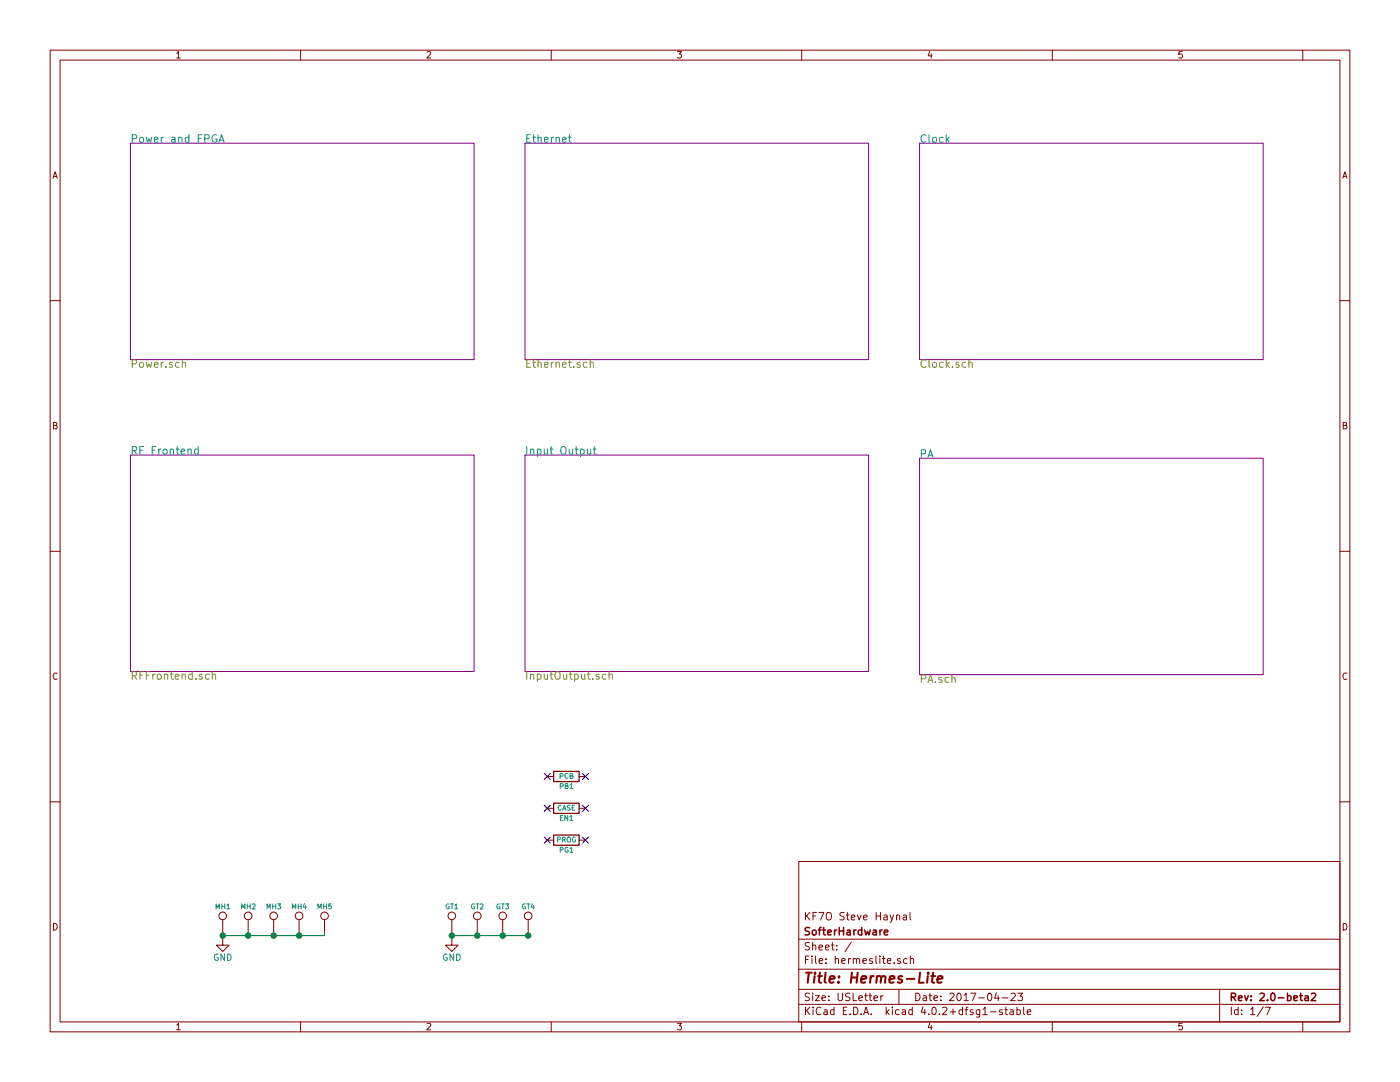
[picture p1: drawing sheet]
<svg xmlns="http://www.w3.org/2000/svg" width="279mm" height="216mm" viewBox="0 0 279 216" stroke-linecap="round" stroke-linejoin="round" font-family="sans-serif">
<g fill="none" stroke="#840000" stroke-width=".2">
<path d="M10 10h259.4v195.9h-259.4zM12 12h255.4v191.9h-255.4zM60 10v2M110 10v2M160 10v2M210 10v2M260 10v2M10 60h2M267.4 60h2M10 110h2M267.4 110h2M10 160h2"/>
<path d="M109.2 154.9h1.3M115.6 154.9h1.2M267.4 160h2M109.2 161.3h1.3M109.2 167.6h1.3M115.6 161.3h1.2M115.6 167.6h1.2M159.4 171.9h108v32h-108zM44.4 187.3v1.3h1.3l-1.3 1.3-1.2-1.3h1.2M44.4 183.5v2.6M49.5 183.5v2.6M54.6 183.5v2.6"/>
<path d="M59.7 183.5v2.6M64.8 183.5v2.6M90.2 187.3v1.3h1.2l-1.2 1.3-1.3-1.3h1.3M90.2 183.5v2.6M95.2 183.5v2.6M100.3 183.5v2.6M105.4 183.5v2.6M159.4 197.4h108M159.4 193.4h108M159.4 187.4h108M169.9 188l-1.3 1.9M174.4 199.2l.7-.2v-.2l-.4-.1-.3 .2 .1 .7h.6"/>
<path d="M175.8 198.7v1M176.2 198.7l-.4 .3M178.9 182.7l.2-.1 .4 .1 .1 .9M179.4 197.4v3M179.7 191.3a.37 .37 0 0 0-.6 .2l.1 .2 .5 .1 .1 .2-.3 .3-.4-.1M180.3 182.7h.5l.1 .9M180.9 182.9l-.5 .1-.2 .2 .2 .4 .5-.1M181 191.3h-.4l-.3 .2 .1 .6 .2 .2 .4-.1M181.6 182.1v1.3l.2 .2M181.7 191.4l.2-.1h.4v1M181.7 190.8v1.5M198.9 198.1l-.4 1.1h.9"/>
<path d="M200 199.1h1.1M201.8 198.3l.6-.1 .2 .4-.9 1.1h.9M203.1 198.2h1l-.5 .6 .4 .1v.6l-.2 .2-.7-.2M243.4 197.4v6.5M60 203.9v2M110 203.9v2M159.4 200.4h108M160 203.9v2M197.7 201.9h1.1M200 201.5a.37 .37 0 0 0-.6 .2l.1 .2 .5 .1 .1 .2-.2 .3-.5-.1M200.5 201.5h.6M200.7 201v1.3l.4 .2"/>
<path d="M201.6 201.5h.6v1M202.2 201.8l-.4 .1-.3 .2 .3 .4 .4-.1M202.9 201.5h.5l.3 .3-.2 .6h-.6M202.9 201v1.5M204.3 201v1.3l.2 .2M205 202l.7-.2v-.3h-.5l-.2 .2 .1 .7h.6M210 203.9v2M252.1 200.9l-1.2 1.9M252.5 201h1l-.6 1.5M260 203.9v2"/>
<circle cx="44.4" cy="182.8" r=".76"/>
<circle cx="49.5" cy="182.8" r=".76"/>
<circle cx="54.6" cy="182.8" r=".76"/>
<circle cx="59.7" cy="182.8" r=".76"/>
<circle cx="64.8" cy="182.8" r=".76"/>
<circle cx="90.2" cy="182.8" r=".76"/>
<circle cx="95.2" cy="182.8" r=".76"/>
<circle cx="100.3" cy="182.8" r=".76"/>
<circle cx="105.4" cy="182.8" r=".76"/>
</g>
<path d="M176.5 186.1l.7-.2-.1-.3h-.4l-.2 .2 .1 .7h.5M260.5 198.8h.5l.1 .9M261.1 199l-.5 .1-.2 .2 .2 .4 .5-.1M261.7 198.3l.6-.1 .3 .4-1 1.1h1" fill="none" stroke="#840000" stroke-width=".3"/>
<path d="M185.2 194.8l-.2 1.3M185.2 194.1v.2l.1-.1-.1-.1v.2M185.9 194.8h.7M186.2 194.1l-.2 1.7 .1 .2 .4 .1M187.1 195.4l1-.2-.1-.4h-.5l-.4 .2v1l.2 .1 .6-.1" fill="none" stroke="#840000" stroke-width=".41"/>
<path d="M26 28.6h68.6v43.2h-68.6zM104.8 28.6h68.6v43.2h-68.6zM183.5 28.6h68.6v43.2h-68.6zM26 90.8h68.6v43.2h-68.6zM104.8 90.8h68.6v43.2h-68.6zM183.5 91.4h68.6v43.2h-68.6z" fill="none" stroke="#840084" stroke-width=".2"/>
<path d="M43.2 26.9a.71 .71 0 0 0-.9 .7 .71 .71 0 0 0 .9 .7l.1-.6h-.3M43.7 28.4l.5-1.5 .5 1.5M43.8 28h.8M113.4 27.4h.6M113.6 26.9v1.3l.4 .2M39.5 89.7l-.4-.1-.3 .3v.4l.2 .3h.5M39.5 89.1v1.5M117.2 89.6v.8a.38 .38 0 0 0 .7 .1M117.9 89.6v1M118.4 89.6h.6M118.6 89.1v1.3l.4 .2" fill="none" stroke="#008484" stroke-width=".2"/>
<path d="M36.4 72.4h.1a.36 .36 0 0 1 .6 .1v.8M117.8 72.4h.1a.36 .36 0 0 1 .5 .1v.8M117.8 71.8v1.5M193.4 72.4a.36 .36 0 0 1 .6 .1v.8M193.4 71.8v1.5M42.4 134.7v-.1a.36 .36 0 0 1 .6 .1v.8M42.4 134v1.5M120.9 134.6l-.4-.1-.3 .3v.5l.1 .2h.6M121.6 134.7v-.1a.36 .36 0 0 1 .6 .1v.8M121.6 134v1.5" fill="none" stroke="#848400" stroke-width=".2"/>
<path d="M110.5 153.9h5.1v2.1h-5.1zM110.5 160.3h5.1v2h-5.1zM110.5 166.6h5.1v2.1h-5.1z" fill="none" stroke="#840000" stroke-width=".25"/>
<path d="M44.4 186.1v1.2M49.5 186.1v.6M54.6 186.1v.6M59.7 186.1v.6M64.8 186.1v.6h-20.4M90.2 186.1v1.2M95.2 186.1v.6M100.3 186.1v.6M105.4 186.1v.6h-15.2" fill="none" stroke="#008400" stroke-width=".2"/>
<g fill="#008400" stroke="#008400" stroke-width=".25">
<circle cx="95.3" cy="186.7" r=".51"/>
<circle cx="100.3" cy="186.7" r=".51"/>
<circle cx="105.4" cy="186.7" r=".51"/>
<circle cx="90.2" cy="186.7" r=".51"/>
<circle cx="59.7" cy="186.7" r=".51"/>
<circle cx="54.6" cy="186.7" r=".51"/>
<circle cx="49.5" cy="186.7" r=".51"/>
<circle cx="44.5" cy="186.7" r=".51"/>
</g>
<path d="M108.6 154.3l1.2 1.2M109.8 154.3l-1.2 1.2M116.2 154.3l1.2 1.2M117.4 154.3l-1.2 1.2M108.6 160.7l1.2 1.2M108.6 167l1.2 1.2M109.8 160.7l-1.2 1.2M109.8 167l-1.2 1.2M116.2 167l1.2 1.2M116.2 160.7l1.2 1.2M117.4 167l-1.2 1.2M117.4 160.7l-1.2 1.2" fill="none" stroke="#000084" stroke-width=".2"/>
<text font-size="2.8" fill="#840000" x="160.4" y="196.2">Title: Hermes-Lite</text>
<g font-size="2.1" fill="#008484">
<text x="26" y="28.5">Power and FPGA</text>
<text x="104.8" y="28.5">Ethernet</text>
<text x="183.5" y="28.5">Clock</text>
<text x="26" y="90.7">RF Frontend</text>
<text x="104.8" y="90.7">Input Output</text>
<text x="183.5" y="91.3">PA</text>
</g>
<g font-size="2.1" fill="#848400">
<text x="26" y="73.4">Power.sch</text>
<text x="104.8" y="73.4">Ethernet.sch</text>
<text x="183.5" y="73.4">Clock.sch</text>
<text x="26" y="135.6">RFFrontend.sch</text>
<text x="104.8" y="135.6">InputOutput.sch</text>
<text x="183.5" y="136.2">PA.sch</text>
</g>
<g font-size="2.1" fill="#840000">
<text x="160.4" y="183.6">KF7O Steve Haynal</text>
<text x="160.4" y="189.6">Sheet: /</text>
<text x="160.4" y="186.6">SofterHardware</text>
<text x="160.4" y="192.3">File: hermeslite.sch</text>
<text x="160.4" y="202.5">KiCad E.D.A. kicad 4.0.2+dfsg1-stable</text>
<text x="160.4" y="199.7">Size: USLetter</text>
<text x="182.4" y="199.7">Date: 2017-04-23</text>
<text x="245.4" y="199.7">Rev: 2.0-beta2</text>
<text x="245.4" y="202.5">Id: 1/7</text>
</g>
<g font-size="1.8" fill="#840000">
<text x="35" y="11.6">1</text>
<text x="85" y="11.6">2</text>
<text x="135" y="11.6">3</text>
<text x="185" y="11.6">4</text>
<text x="235" y="11.6">5</text>
<text x="10.4" y="35.6">A</text>
<text x="267.8" y="35.6">A</text>
<text x="10.4" y="85.6">B</text>
<text x="267.8" y="85.6">B</text>
<text x="10.4" y="135.6">C</text>
<text x="267.8" y="135.6">C</text>
<text x="10.4" y="185.6">D</text>
<text x="267.8" y="185.6">D</text>
<text x="35" y="205.5">1</text>
<text x="85" y="205.5">2</text>
<text x="135" y="205.5">3</text>
<text x="185" y="205.5">4</text>
<text x="235" y="205.5">5</text>
</g>
<g font-size="1.8" fill="#008484">
<text x="42.5" y="191.7">GND</text>
<text x="88.2" y="191.7">GND</text>
</g>
<g font-size="1.4" fill="#008484">
<text x="111.6" y="155.4">PCB</text>
<text x="111.1" y="161.7">CASE</text>
<text x="111.7" y="157.4">PB1</text>
<text x="111.7" y="163.8">EN1</text>
<text x="111" y="168.1">PROG</text>
<text x="111.7" y="170.1">PG1</text>
<text x="43" y="181.4">MH1</text>
<text x="48.1" y="181.4">MH2</text>
<text x="53.2" y="181.4">MH3</text>
<text x="58.2" y="181.4">MH4</text>
<text x="63.3" y="181.4">MH5</text>
<text x="88.8" y="181.4">GT1</text>
<text x="93.9" y="181.4">GT2</text>
<text x="99" y="181.4">GT3</text>
<text x="104.1" y="181.4">GT4</text>
</g>
</svg>
